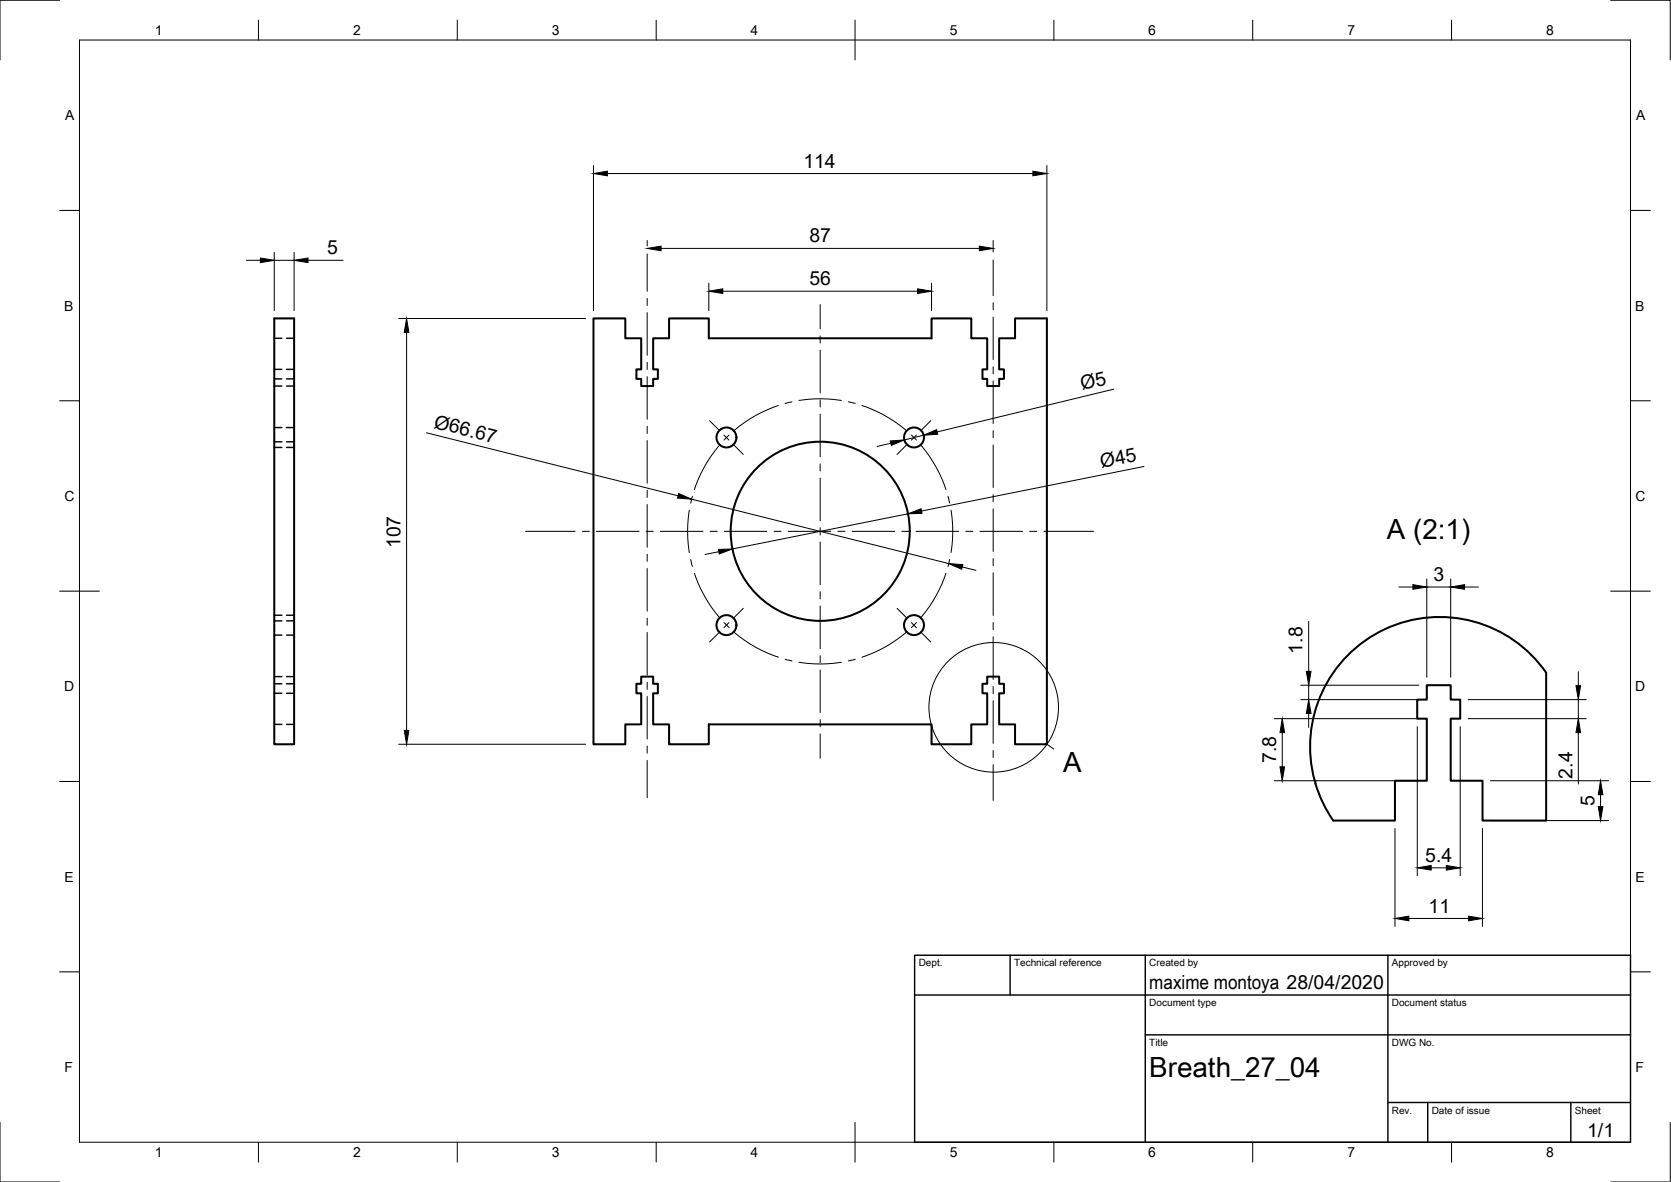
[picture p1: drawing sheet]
<svg xmlns="http://www.w3.org/2000/svg" width="420mm" height="297mm" viewBox="0 0 420 297" stroke-linecap="round" stroke-linejoin="round" font-family="sans-serif">
<!-- layer: Visible -->
<g fill="none" stroke="#000" stroke-width=".51">
<path d="M69 80h5v107h-5zM149.2 80h8v5h4v7.8h-1.2v2.4h1.2v1.8h3v-1.8h1.2v-2.4h-1.2v-7.8h4v-5h10v5h56v-5h10v5h4v7.8h-1.2v2.4h1.2v1.8h3v-1.8h1.2v-2.4h-1.2v-7.8h4v-5h8v107h-8v-5h-4v-7.8h1.2v-2.4h-1.2v-1.8h-3v1.8h-1.2v2.4h1.2v7.8h-4v5h-10v-5h-56v5h-10v-5h-4v-7.8h1.2v-2.4h-1.2v-1.8h-3v1.8h-1.2v2.4h1.2v7.8h-4v5h-8zM330.5 196.2h.2v.7M330.6 196.2a32.6 32.6 0 0 1 17.6-38.1 32.6 32.6 0 0 1 40.6 11v37.1h-16v-10h-8v-15.6h2.4v-4.8h-2.4v-3.6h-6v3.6h-2.5v4.8h2.5v15.6h-8v10h-15.6M330.8 196.9a32.6 32.6 0 0 0 4.4 9.3"/>
<circle cx="182.7" cy="109.9" r="2.51"/>
<circle cx="229.8" cy="109.9" r="2.51"/>
<circle cx="206.2" cy="133.5" r="22.5"/>
<circle cx="182.7" cy="157.1" r="2.51"/>
<circle cx="229.8" cy="157.1" r="2.51"/>
</g>
<!-- layer: Hidden -->
<g fill="none" stroke="#000" stroke-width=".36">
<path d="M69 85h1.9M69 92.8h1.9M69 95.2h1.9M69 97h1.9M72.1 85h1.9M72.1 92.8h1.9M72.1 95.2h1.9M72.1 97h1.9M69 111h1.9M69 112.4h1.9M69 107.4h1.9M72.1 111h1.9"/>
<path d="M72.1 112.4h1.9M72.1 107.4h1.9M69 156h1.9M69 159.6h1.9M69 154.6h1.9M72.1 156h1.9M72.1 159.6h1.9M72.1 154.6h1.9M69 170h1.9M69 171.8h1.9M69 174.2h1.9M72.1 170h1.9"/>
<path d="M72.1 171.8h1.9M72.1 174.2h1.9M69 182h1.9M72.1 182h1.9"/>
</g>
<!-- layer: Border -->
<g fill="none" stroke="#000" stroke-width=".25">
<path d="M15 .1h-15v15M20 10.1h390v276.9h-390zM65 5.1v5M115 5.1v5M165 5.1v5M215 5.1v10M265 5.1v5M315 5.1v5M365 5.1v5M405 .1h15v15M15 52.9h5M410 52.9h5"/>
<path d="M15 100.7h5M410 100.7h5M15 148.6h10M405 148.6h10M15 196.4h5M410 196.4h5M15 244.2h5M410 244.2h5M0 282.1v14.9h15M65 287v5M115 287v5M165 287v5"/>
<path d="M215 282.1v9.9M265 287v5M315 287v5M365 287v5M420 282.1v14.9h-15"/>
</g>
<!-- layer: TitleBlock -->
<path d="M230 240.1h180v46.9h-180zM230 250h180M254 240.1v9.9M288 240.1v46.9M349 240.1v46.9M288 260.1h122M349 277.1h61M359 277.1v9.9M395 277.1v9.9" fill="none" stroke="#000" stroke-width=".36"/>
<!-- layer: Dimensions -->
<g fill="none" stroke="#000" stroke-width=".25">
<path d="M149.2 41.6v36.4M152.7 43.6h107M263.2 41.6v36.4M62 65.4h3.5M69 63.4v14.6M69 65.4h5M74 63.4v14.6M77.4 65.4h8.9M162.7 60.4v1.4M166.2 62.4h80M178.2 71.2v6.8M181.7 73.2h49"/>
<path d="M234.2 71.2v6.8M249.7 60.4v2.9M100.2 80h47M102.2 83.5v100M280.1 97.8l-44.5 10.7M107.2 108.8l63.3 15.8M224 111.4l-3.4 .8M232.2 109.4l-4.8 1.2M287.6 117.2l-55.9 11.2M173.9 125.4l64.7 16.2M180.7 138.6l-3.4 .7M228.3 129.1l-44.1 8.9"/>
<path d="M242 142.5l3.4 .8M329.1 156.2v12.5M351.7 147.5h3.6M358.8 145.5v24.7M358.8 147.5h6M364.8 145.5v24.7M368.3 147.5h3.5M327.1 175.8h29.7M327.1 172.2h29.7M329.1 172.2v3.6M329.1 179.3v3.5M369.1 175.8h29.7"/>
<path d="M396.9 168.8v3.5M396.9 175.8v4.8M100.2 187h47M320.4 196.2h36.4M320.4 180.6h36.4M322.4 184.1v8.6M356.4 182.6v37.5M367.2 182.6v37.5M369.1 180.6h29.7M374.8 196.2h29.7M396.9 184.1v12.9M402.4 199.7v3"/>
<path d="M350.8 208.2v24.6M359.9 218.1h3.8M372.7 208.2v24.6M374.8 206.2h29.7M354.2 230.8h15.1"/>
</g>
<g fill="#000" stroke="#000" stroke-width=".25">
<path d="M149.2 43.6l3.5-.6v1.2zM259.7 43l3.5 .6-3.5 .6zM65.5 64.8l3.5 .6-3.5 .6zM74 65.4l3.4-.6v1.2zM162.7 62.4l3.5-.5v1.1zM178.2 73.2l3.5-.6v1.2zM230.7 72.6l3.5 .6-3.5 .6zM246.2 61.9l3.5 .5-3.5 .6zM102.2 80l.6 3.5h-1.2zM223.8 110.8l3.6-.2-3.3 1.3zM232.2 109.4l3.3-1.4 .3 1.1zM170.6 124l3.3 1.4-3.6-.2z"/>
<path d="M180.6 138.1l3.6-.1-3.4 1.2zM228.3 129.1l3.3-1.2 .2 1.1zM238.6 141.6l3.5 .3-.3 1.2zM355.3 146.9l3.5 .6-3.5 .6zM364.8 147.5l3.5-.6v1.2zM329.1 175.8l.5 3.5h-1.1zM328.5 168.7h1.1l-.5 3.5zM396.3 172.3h1.1l-.5 3.5zM101.6 183.5h1.2l-.6 3.5zM321.8 192.7h1.2l-.6 3.5zM322.4 180.6l.6 3.5h-1.2zM396.9 180.6l.5 3.5h-1.1z"/>
<path d="M402.4 196.2l.6 3.5h-1.1zM356.4 218.1l3.5-.6v1.2zM363.7 217.5l3.5 .6-3.5 .6zM401.9 202.7h1.1l-.6 3.5zM350.8 230.8l3.4-.6v1.2zM369.3 230.2l3.4 .6-3.4 .6z"/>
</g>
<!-- layer: Center Lines -->
<g fill="none" stroke="#000" stroke-width=".25">
<path d="M162.7 63.8v9.4M162.7 75v1.8M162.7 78.6v10.7M206.2 76.5v6.1M249.7 65.3v9M249.7 76.1v1.8M249.7 79.7v10.7M162.7 91.1v1.7M162.7 94.6v10.8M206.2 84.4v1.8M206.2 88v10.7M249.7 92.2v1.7"/>
<path d="M249.7 95.7v10.8M162.7 107.1v1.8M162.7 110.7v10.7M178.4 105.7l2.4 2.4M180.8 111.9a33.6 33.6 0 0 0-6.2 11.1M182 109.3l1.3 1.3M183.3 109.3l-1.3 1.3M184.6 111.9l2.3 2.3M195.7 101.9a33 33 0 0 0-11.1 6.2M199.1 101l-1.7 .4M200.9 100.6a33.8 33.8 0 0 1 10.7 0M206.2 100.5v1.8"/>
<path d="M206.2 104.1v10.7M206.2 116.6v1.7M213.3 101l1.8 .4M216.7 101.9a32.9 32.9 0 0 1 11.1 6.2M227.9 111.9l-2.3 2.3M229.2 109.3l1.2 1.3M230.4 109.3l-1.2 1.3M231.6 111.9a33.6 33.6 0 0 1 6.2 11.1M234 105.7l-2.3 2.4M249.7 108.2v1.8M249.7 111.8v10.7M132.1 133.5h12.5"/>
<path d="M146.4 133.5h1.8M150 133.5h10.7M162.5 133.5h1.8M162.7 123.2v1.8M162.7 126.8v10.7M162.7 139.3v1.8M166.1 133.5h10.7M173.3 128.2a32.2 32.2 0 0 0 0 10.7M174.1 124.7l-.4 1.8M178.5 133.5h1.8M182.1 133.5h10.7M194.6 133.5h1.8"/>
<path d="M198.2 133.5h10.7M206.2 120.1v10.8M206.2 132.6v1.8M206.2 136.2v10.7M210.7 133.5h1.8M214.3 133.5h10.7M226.8 133.5h1.8M230.3 133.5h10.7M238.4 124.7l.4 1.7M239.1 128.2a32.2 32.2 0 0 1 0 10.7M242.8 133.5h1.8M246.4 133.5h10.7"/>
<path d="M249.7 124.3v1.8M249.7 127.9v10.7M258.9 133.5h1.8M262.5 133.5h12.5M162.7 142.9v10.7M162.7 155.3v1.8M162.7 158.9v10.7M173.7 140.6l.4 1.8M174.6 144.1a33.6 33.6 0 0 0 6.2 11M180.8 159l-2.4 2.3M182 156.4l1.3 1.3M183.3 156.5l-1.3 1.2"/>
<path d="M184.6 158.9a32.9 32.9 0 0 0 11.1 6.2M186.9 152.9l-2.3 2.3M206.2 148.7v1.8M206.2 152.3v10.7M225.6 152.9l2.3 2.3M227.8 158.9a33 33 0 0 1-11 6.2M229.2 156.5l1.2 1.2M230.4 156.4l-1.2 1.3M231.7 159l2.3 2.3M237.8 144.1a33.6 33.6 0 0 1-6.2 11M238.8 140.6l-.4 1.8M249.7 140.4v1.8"/>
<path d="M249.7 143.9v10.8M249.7 156.4v1.8M162.7 171.4v1.8M162.7 175v10.7M197.4 165.7l1.7 .4M200.9 166.4a33.8 33.8 0 0 0 10.7 0M206.2 164.8v1.8M206.2 168.4v10.7M215.1 165.7l-1.8 .4M249.7 160v10.7M249.7 172.5v1.8M249.7 176.1v10.7"/>
<path d="M162.7 187.5v1.8M162.7 191.1v9.4M206.2 180.9v1.8M206.2 184.4v6.1M249.7 188.6v1.8M249.7 192.2v8.9"/>
</g>
<!-- layer: Annotations -->
<g fill="none" stroke="#000" stroke-width=".25">
<path d="M263.2 187l1.8 1.2"/>
<circle cx="249.9" cy="177.8" r="16.3"/>
</g>
<g font-size="7">
<text x="348.7" y="135.4">A (2:1)</text>
<text x="267.3" y="194">A</text>
<text x="289" y="270.6">Breath_27_04</text>
</g>
<g font-size="4.9">
<text x="202" y="42.1">114</text>
<text x="82.3" y="63.8">5</text>
<text x="203.5" y="60.9">87</text>
<text x="203.5" y="71.6">56</text>
<text x="272.1" y="98.1" transform="rotate(-13 272.1 98.1)">Ø5</text>
<text x="108.9" y="107.5" transform="rotate(14 108.9 107.5)">Ø66.67</text>
<text x="277" y="117.7" transform="rotate(-11 277 117.7)">Ø45</text>
<text x="100.7" y="137.8" transform="rotate(-90 100.7 137.8)">107</text>
<text x="360.4" y="146">3</text>
<text x="327.5" y="164.2" transform="rotate(-90 327.5 164.2)">1.8</text>
<text x="320.9" y="191.8" transform="rotate(-90 320.9 191.8)">7.8</text>
<text x="395.4" y="195.7" transform="rotate(-90 395.4 195.7)">2.4</text>
<text x="400.9" y="202.6" transform="rotate(-90 400.9 202.6)">5</text>
<text x="358.4" y="216.5">5.4</text>
<text x="359.2" y="229.3">11</text>
<text x="289" y="248.5">maxime montoya 28/04/2020</text>
<text x="399.1" y="285.7">1/1</text>
</g>
<g font-size="3.5">
<text x="39" y="8.8">1</text>
<text x="88.8" y="8.8">2</text>
<text x="138.8" y="8.8">3</text>
<text x="188.7" y="8.8">4</text>
<text x="238.8" y="8.8">5</text>
<text x="288.7" y="8.8">6</text>
<text x="338.8" y="8.8">7</text>
<text x="388.8" y="8.8">8</text>
<text x="16.4" y="30.2">A</text>
<text x="411.4" y="30.2">A</text>
<text x="16.2" y="78">B</text>
<text x="411.2" y="78">B</text>
<text x="16.2" y="125.9">C</text>
<text x="411.2" y="125.9">C</text>
<text x="16.2" y="173.7">D</text>
<text x="411.2" y="173.7">D</text>
<text x="16.2" y="221.6">E</text>
<text x="411.2" y="221.6">E</text>
<text x="16.2" y="269.4">F</text>
<text x="411.2" y="269.4">F</text>
<text x="39" y="290.8">1</text>
<text x="88.8" y="290.8">2</text>
<text x="138.8" y="290.8">3</text>
<text x="188.7" y="290.8">4</text>
<text x="238.8" y="290.8">5</text>
<text x="288.7" y="290.8">6</text>
<text x="338.8" y="290.8">7</text>
<text x="388.8" y="290.8">8</text>
</g>
<g font-size="2.5">
<text x="231" y="242.9">Dept.</text>
<text x="255" y="242.9">Technical reference</text>
<text x="289" y="242.9">Created by</text>
<text x="350" y="242.9">Approved by</text>
<text x="289" y="252.8">Document type</text>
<text x="350" y="252.8">Document status</text>
<text x="289" y="262.9">Title</text>
<text x="350" y="262.9">DWG No.</text>
<text x="350" y="279.9">Rev.</text>
<text x="360" y="279.9">Date of issue</text>
<text x="396" y="279.9">Sheet</text>
</g>
</svg>
